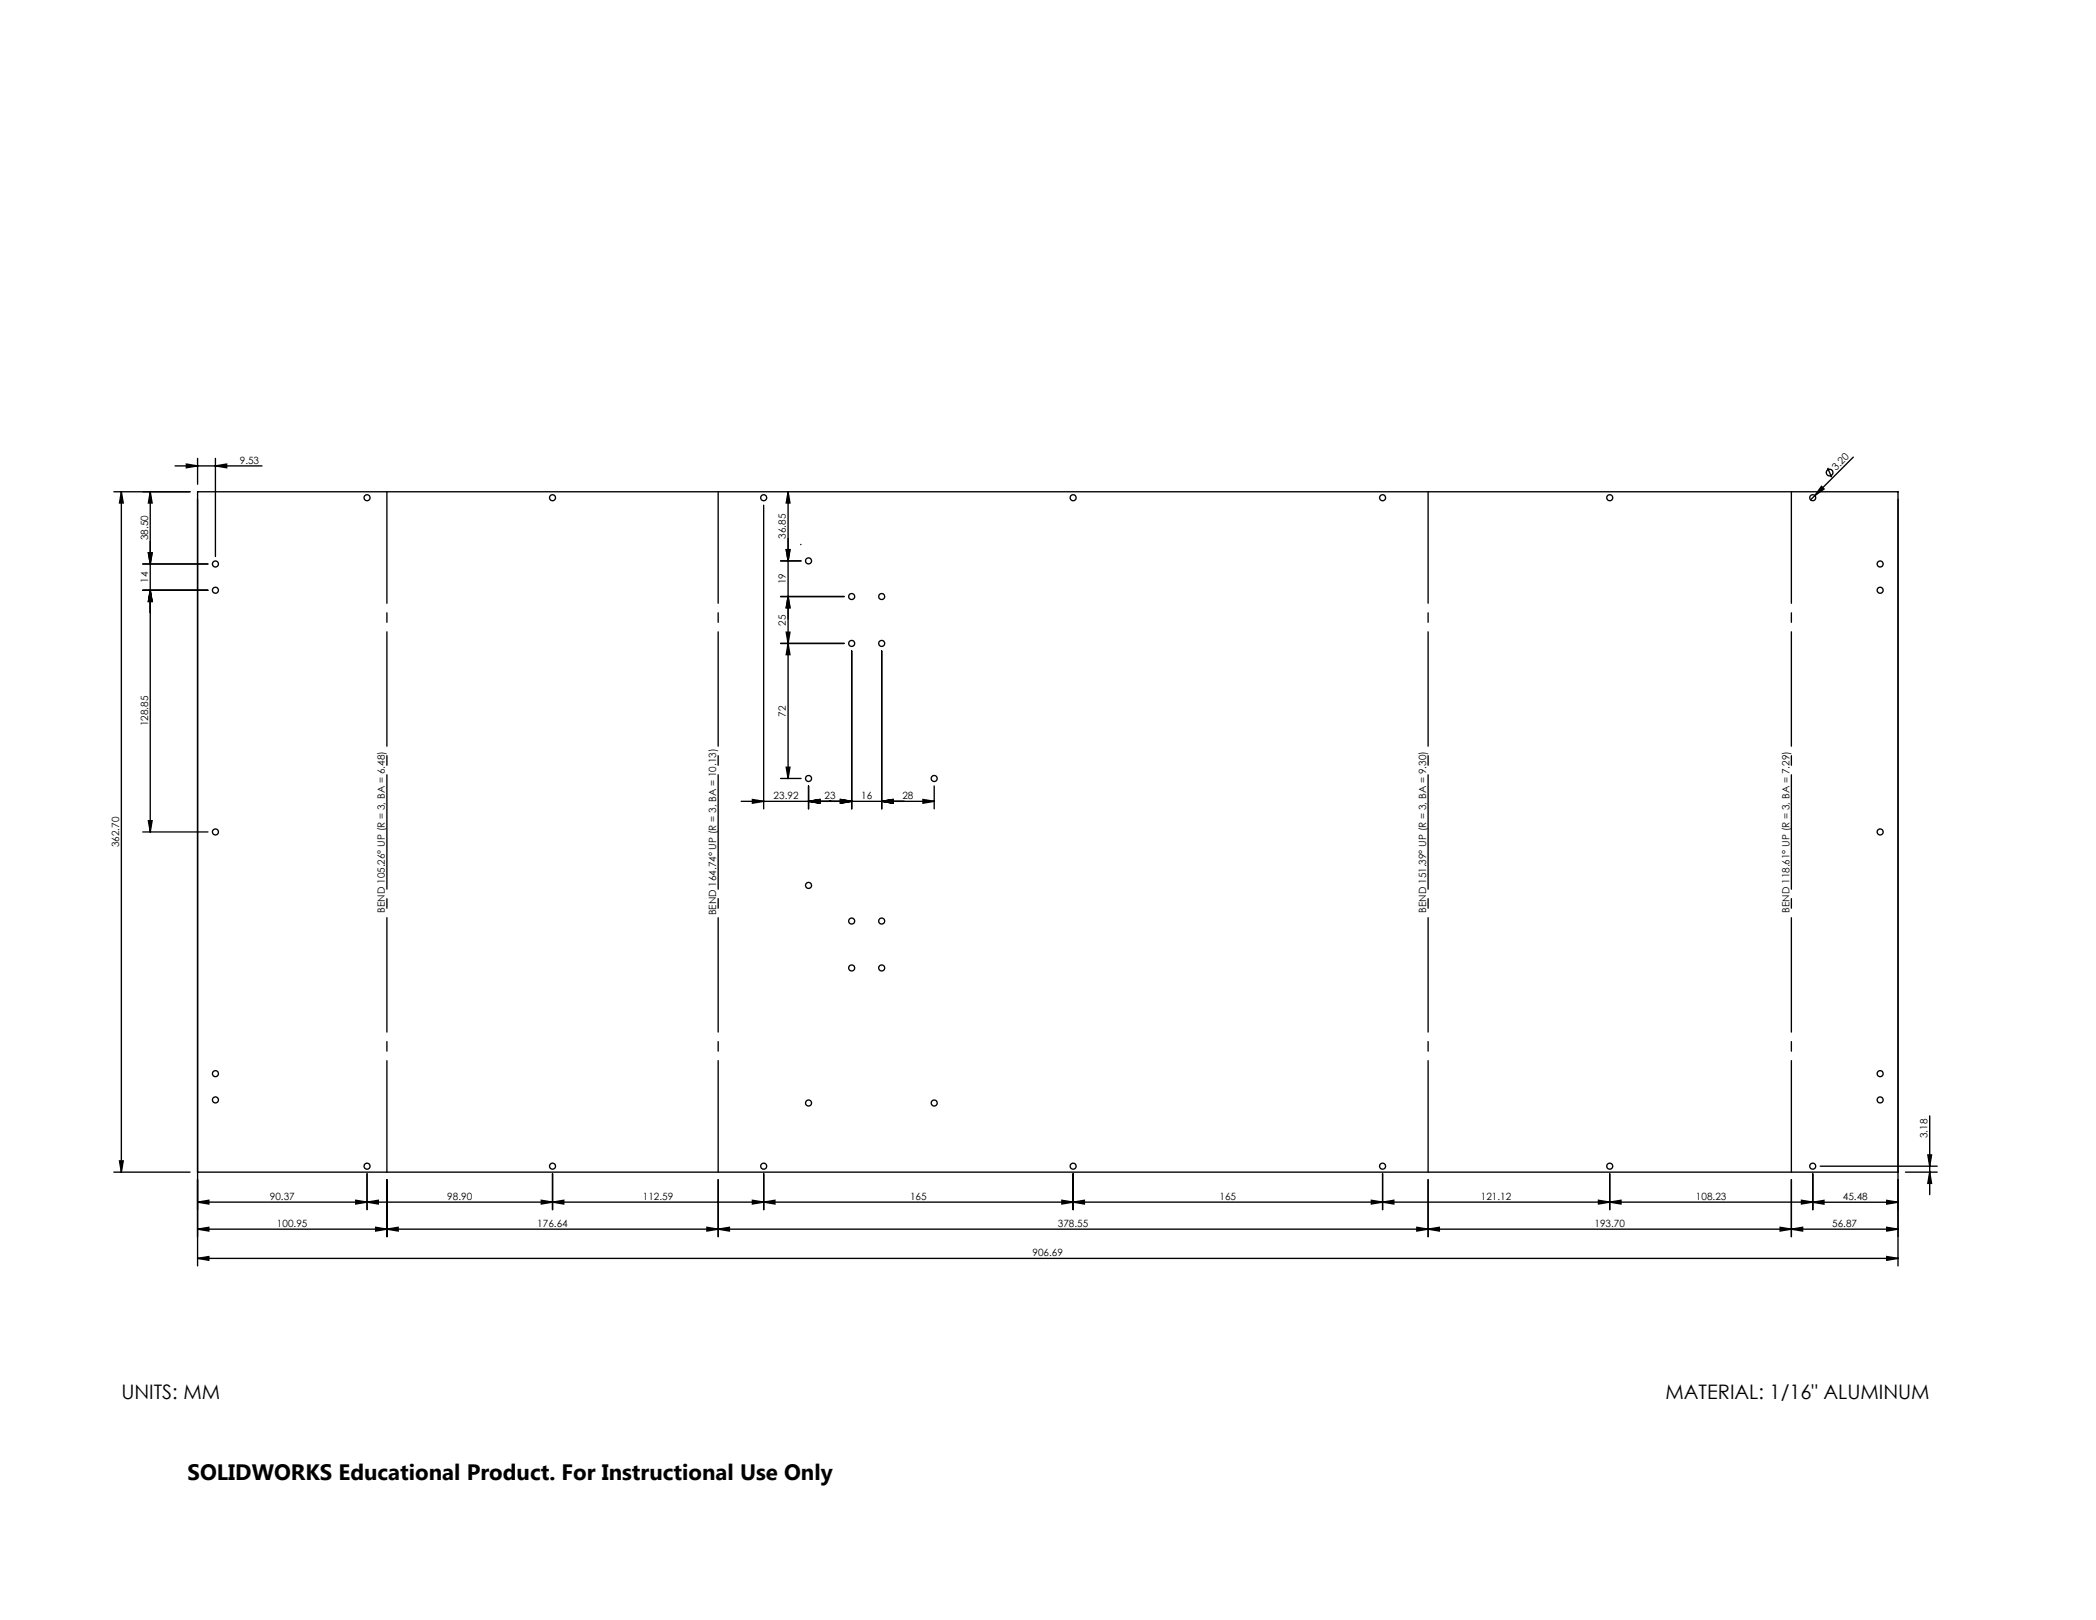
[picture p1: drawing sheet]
<svg xmlns="http://www.w3.org/2000/svg" width="279mm" height="216mm" viewBox="0 0 279 216" stroke-linecap="round" stroke-linejoin="round" font-family="sans-serif">
<g fill="none" stroke="#000" stroke-width=".18">
<path d="M15.2 65.5h10.1M16.2 65.5v90.7M16.2 65.5l.2 1.5h-.5zM19 75.2h8.7M19 78.7h8.7M19.8 73.7h.5l-.3 1.5zM20 65.5v45.4M20 65.5l.3 1.5h-.5zM20 78.7l.3 1.5h-.5zM23.3 62.1h11.6M24.8 61.8l1.5 .3-1.5 .2zM26.3 61.1v3.4"/>
<path d="M28.7 62.1l1.5-.3v.5zM28.7 61.1v13.1M101.8 67.3v40.5M104.1 74.8h2.7M104.8 73.3h.5l-.2 1.5zM105.1 65.5v38.3M105.1 65.5l.2 1.5h-.5zM105.1 79.5l.2 1.5h-.5zM112.5 79.5h-8.4M242.8 64.8l.4 .4-1.3 .8zM243.6 62.4l.6 1.2M247 60.9l-5.6 5.7"/>
<path d="M104.1 85.8h8.4M104.8 84.3h.5l-.2 1.5zM105.1 85.8l.2 1.5h-.5zM113.5 86.8v21M117.5 86.8v21M19 110.9h8.7M19.8 109.4h.5l-.3 1.5zM98.8 106.8h25.7M100.3 106.5l1.5 .3-1.5 .2zM104.1 103.8h2.7M104.8 102.3h.5l-.2 1.5zM107.8 106.8l1.5-.3v.5z"/>
<path d="M107.8 104.8v3M112 106.5l1.5 .3-1.5 .2zM117.5 106.8l1.5-.3v.5zM123 106.5l1.5 .3-1.5 .2zM124.5 104.8v3M15.2 156.2h10.1M15.9 154.7h.5l-.2 1.5zM26.3 156.2h226.7M47.4 160l1.5 .2-1.5 .3zM48.9 156.4v4.8M51.6 157.2v7.6M72.2 160l1.5 .2-1.5 .3z"/>
<path d="M73.7 156.4v4.8M95.7 157.2v7.6M100.3 160l1.5 .2-1.5 .3zM101.8 156.4v4.8M141.6 160l1.5 .2-1.5 .3zM143.1 156.4v4.8M182.8 160l1.5 .2-1.5 .3zM184.3 156.4v4.8M190.4 157.2v7.6M213.1 160l1.5 .2-1.5 .3zM214.6 156.4v4.8M238.8 157.2v7.6"/>
<path d="M240.1 160l1.5 .2-1.5 .3zM241.6 156.4v4.8M242.6 155.4h15.6M251.5 160l1.5 .2-1.5 .3zM254 156.2h4.2M257 153.9h.5l-.3 1.5zM257.2 156.2l.3 1.5h-.5zM257.2 148.7v10.5M26.3 160.2l1.5-.2v.5zM26.3 160.2h215.3M26.3 163.8l1.5-.2v.5zM26.3 167.7l1.5-.2v.5z"/>
<path d="M26.3 168.7v-103.2h226.7v103.2M26.3 163.8h226.7M26.3 167.7h226.7M48.9 160.2l1.5-.2v.5zM50.1 163.6l1.5 .2-1.5 .3zM51.6 163.8l1.5-.2v.5zM73.7 160.2l1.5-.2v.5zM94.2 163.6l1.5 .2-1.5 .3zM95.7 163.8l1.5-.2v.5zM101.8 160.2l1.5-.2v.5zM143.1 160.2l1.5-.2v.5zM184.3 160.2l1.5-.2v.5z"/>
<path d="M188.9 163.6l1.5 .2-1.5 .3zM190.4 163.8l1.5-.2v.5zM214.6 160.2l1.5-.2v.5zM237.3 163.6l1.5 .2-1.5 .3zM238.8 163.8l1.5-.2v.5zM241.6 160.2l1.5-.2v.5zM241.6 160.2h11.4M251.5 167.5l1.5 .2-1.5 .3zM251.5 163.6l1.5 .2-1.5 .3z"/>
<circle cx="28.7" cy="78.7" r=".4"/>
<circle cx="28.7" cy="75.2" r=".4"/>
<circle cx="48.9" cy="66.3" r=".4"/>
<circle cx="73.7" cy="66.3" r=".4"/>
<circle cx="101.8" cy="66.3" r=".4"/>
<circle cx="107.8" cy="74.8" r=".4"/>
<circle cx="113.5" cy="79.5" r=".4"/>
<circle cx="117.5" cy="79.5" r=".4"/>
<circle cx="143.1" cy="66.3" r=".4"/>
<circle cx="184.3" cy="66.3" r=".4"/>
<circle cx="214.6" cy="66.3" r=".4"/>
<circle cx="241.6" cy="66.3" r=".4"/>
<circle cx="243.9" cy="63" r=".44"/>
<circle cx="250.6" cy="78.7" r=".4"/>
<circle cx="250.6" cy="75.2" r=".4"/>
<circle cx="113.5" cy="85.8" r=".4"/>
<circle cx="117.5" cy="85.8" r=".4"/>
<circle cx="28.7" cy="110.9" r=".4"/>
<circle cx="107.8" cy="103.8" r=".4"/>
<circle cx="107.8" cy="118" r=".4"/>
<circle cx="124.5" cy="103.8" r=".4"/>
<circle cx="250.6" cy="110.9" r=".4"/>
<circle cx="113.5" cy="129" r=".4"/>
<circle cx="113.5" cy="122.8" r=".4"/>
<circle cx="117.5" cy="129" r=".4"/>
<circle cx="117.5" cy="122.8" r=".4"/>
<circle cx="28.7" cy="143.1" r=".4"/>
<circle cx="28.7" cy="146.6" r=".4"/>
<circle cx="48.9" cy="155.4" r=".4"/>
<circle cx="73.7" cy="155.4" r=".4"/>
<circle cx="101.8" cy="155.4" r=".4"/>
<circle cx="107.8" cy="147" r=".4"/>
<circle cx="124.5" cy="147" r=".4"/>
<circle cx="143.1" cy="155.4" r=".4"/>
<circle cx="184.3" cy="155.4" r=".4"/>
<circle cx="214.6" cy="155.4" r=".4"/>
<circle cx="241.6" cy="155.4" r=".4"/>
<circle cx="250.6" cy="146.6" r=".4"/>
<circle cx="250.6" cy="143.1" r=".4"/>
</g>
<path d="M51.6 65.5v90.7M95.7 65.5v90.7M190.4 65.5v90.7M238.8 65.5v90.7" fill="none" stroke="#000" stroke-width=".18" stroke-dasharray="15.2 1.3 1.3 1.3" stroke-dashoffset=".4"/>
<path d="M106.7 72.6h.1" fill="none" stroke="#000" stroke-width=".18" stroke-dasharray="15.2 1.3 1.3 1.3"/>
<g fill="#000">
<path d="M242.8 64.8l.4 .4-1.3 .8z"/>
<path d="M16.2 65.5l.2 1.5h-.5zM15.9 154.7h.5l-.2 1.5zM19.8 73.7h.5l-.3 1.5zM20 78.7l.3 1.5h-.5zM20 78.7l.3 1.5h-.5zM19.8 109.4h.5l-.3 1.5zM257 153.9h.5l-.3 1.5zM257.2 156.2l.3 1.5h-.5zM104.8 73.3h.5l-.2 1.5zM105.1 79.5l.2 1.5h-.5zM105.1 85.8l.2 1.5h-.5zM104.8 102.3h.5l-.2 1.5z"/>
<path d="M19.8 73.7h.5l-.3 1.5zM20 65.5l.3 1.5h-.5zM104.8 73.3h.5l-.2 1.5zM105.1 65.5l.2 1.5h-.5z"/>
<path d="M105.1 79.5l.2 1.5h-.5zM104.8 84.3h.5l-.2 1.5z"/>
<path d="M26.3 163.8l1.5-.2v.5zM50.1 163.6l1.5 .2-1.5 .3zM51.6 163.8l1.5-.2v.5zM94.2 163.6l1.5 .2-1.5 .3zM24.8 61.8l1.5 .3-1.5 .2zM28.7 62.1l1.5-.3v.5zM241.6 160.2l1.5-.2v.5zM251.5 160l1.5 .2-1.5 .3zM214.6 160.2l1.5-.2v.5zM240.1 160l1.5 .2-1.5 .3zM143.1 160.2l1.5-.2v.5zM182.8 160l1.5 .2-1.5 .3zM48.9 160.2l1.5-.2v.5zM72.2 160l1.5 .2-1.5 .3zM73.7 160.2l1.5-.2v.5zM100.3 160l1.5 .2-1.5 .3zM101.8 160.2l1.5-.2v.5zM141.6 160l1.5 .2-1.5 .3zM112 106.5l1.5 .3-1.5 .2zM117.5 106.8l1.5-.3v.5zM117.5 106.8l1.5-.3v.5zM123 106.5l1.5 .3-1.5 .2zM100.3 106.5l1.5 .3-1.5 .2zM107.8 106.8l1.5-.3v.5zM107.8 106.8l1.5-.3v.5zM112 106.5l1.5 .3-1.5 .2z"/>
<path d="M26.3 167.7l1.5-.2v.5zM251.5 167.5l1.5 .2-1.5 .3z"/>
<path d="M47.4 160l1.5 .2-1.5 .3zM26.3 160.2l1.5-.2v.5z"/>
<path d="M95.7 163.8l1.5-.2v.5zM188.9 163.6l1.5 .2-1.5 .3z"/>
<path d="M184.3 160.2l1.5-.2v.5zM213.1 160l1.5 .2-1.5 .3z"/>
<path d="M190.4 163.8l1.5-.2v.5zM237.3 163.6l1.5 .2-1.5 .3z"/>
<path d="M238.8 163.8l1.5-.2v.5zM251.5 163.6l1.5 .2-1.5 .3z"/>
</g>
<text font-size="3" x="25" y="197.2">SOLIDWORKS Educational Product. For Instructional Use Only</text>
<g font-size="2.7">
<text x="16.2" y="186.5">UNITS: MM</text>
<text x="222" y="186.5">MATERIAL: 1/16&quot; ALUMINUM</text>
</g>
<g font-size="1.3">
<text x="32" y="61.8">9.53</text>
<text x="244.8" y="62.8" transform="rotate(-45 244.8 62.8)">3.20</text>
<text x="104.8" y="71.8" transform="rotate(-90 104.8 71.8)">36.85</text>
<text x="19.7" y="77.7" transform="rotate(-90 19.7 77.7)">14</text>
<text x="19.7" y="72" transform="rotate(-90 19.7 72)">38.50</text>
<text x="104.8" y="77.9" transform="rotate(-90 104.8 77.9)">19</text>
<text x="104.8" y="83.4" transform="rotate(-90 104.8 83.4)">25</text>
<text x="104.8" y="95.5" transform="rotate(-90 104.8 95.5)">72</text>
<text x="19.7" y="96.8" transform="rotate(-90 19.7 96.8)">128.85</text>
<text x="103.1" y="106.5">23.92</text>
<text x="109.9" y="106.5">23</text>
<text x="114.8" y="106.5">16</text>
<text x="120.3" y="106.5">28</text>
<text x="15.9" y="112.9" transform="rotate(-90 15.9 112.9)">362.70</text>
<text x="51.3" y="121.6" transform="rotate(-90 51.3 121.6)">BEND 105.26° UP (R = 3, BA = 6.48)</text>
<text x="95.5" y="122" transform="rotate(-90 95.5 122)">BEND 164.74° UP (R = 3, BA = 10.13)</text>
<text x="190.1" y="121.6" transform="rotate(-90 190.1 121.6)">BEND 151.39° UP (R = 3, BA = 9.30)</text>
<text x="238.5" y="121.6" transform="rotate(-90 238.5 121.6)">BEND 118.61° UP (R = 3, BA = 7.29)</text>
<text x="256.9" y="151.7" transform="rotate(-90 256.9 151.7)">3.18</text>
<text x="36" y="159.9">90.37</text>
<text x="59.6" y="159.9">98.90</text>
<text x="85.7" y="159.9">112.59</text>
<text x="121.3" y="159.9">165</text>
<text x="162.6" y="159.9">165</text>
<text x="197.4" y="159.9">121.12</text>
<text x="226.1" y="159.9">108.23</text>
<text x="245.7" y="159.9">45.48</text>
<text x="36.9" y="163.5">100.95</text>
<text x="71.6" y="163.5">176.64</text>
<text x="137.6" y="167.4">906.69</text>
<text x="141" y="163.5">378.55</text>
<text x="212.5" y="163.5">193.70</text>
<text x="244.2" y="163.5">56.87</text>
</g>
</svg>
